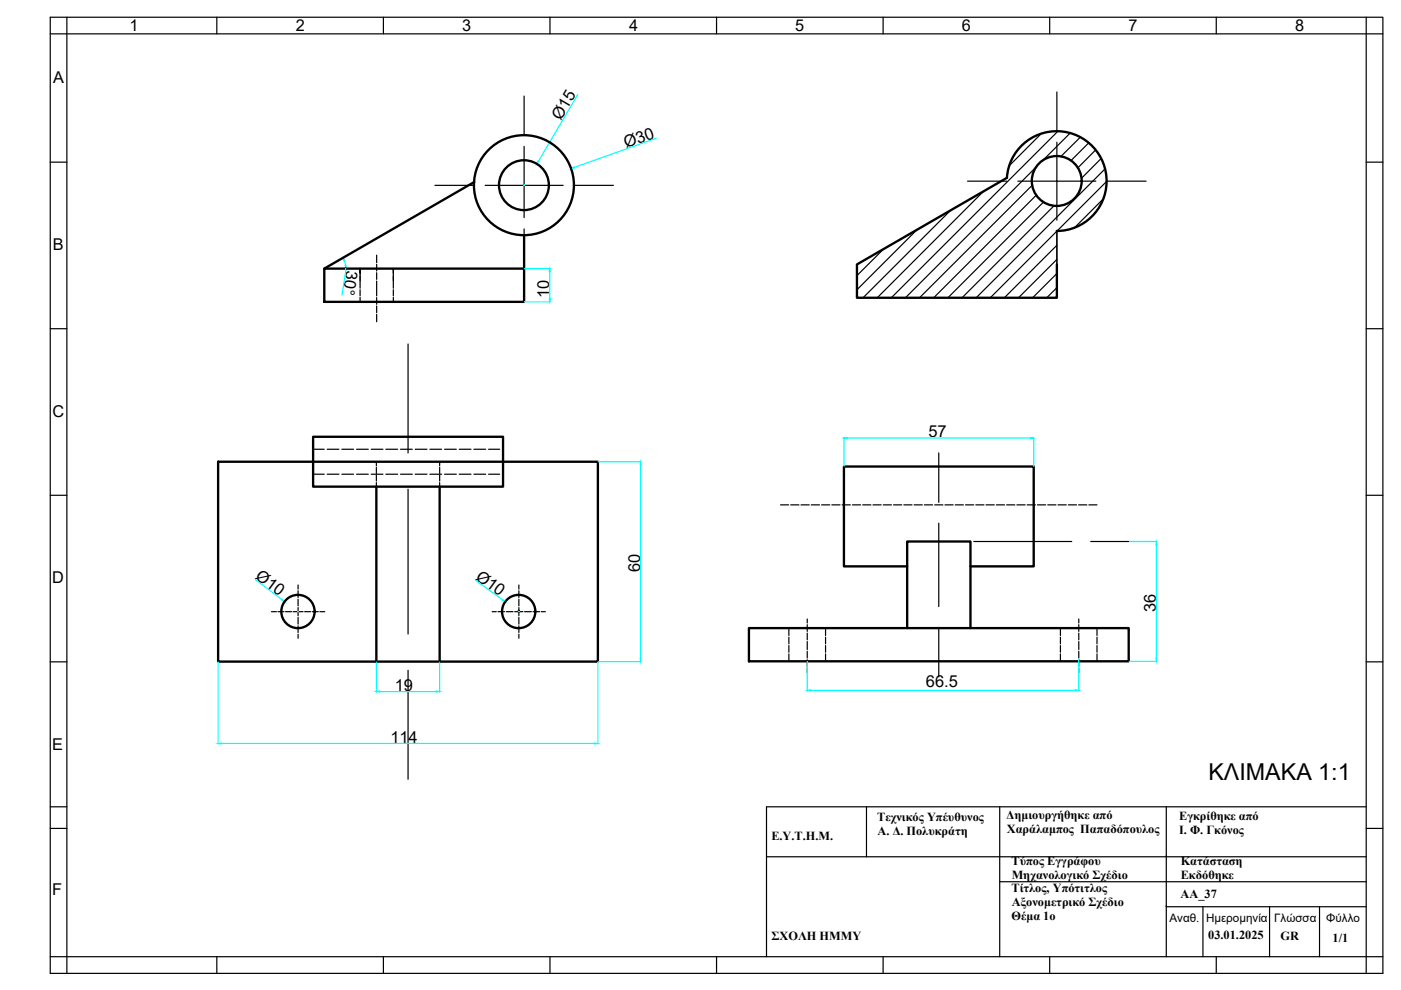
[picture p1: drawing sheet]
<svg xmlns="http://www.w3.org/2000/svg" width="297mm" height="210mm" viewBox="0 0 297 210" stroke-linecap="round" stroke-linejoin="round" font-family="sans-serif">
<!-- layer: 0 -->
<g fill="none" stroke="#000" stroke-width=".25">
<path d="M10.7 3.7h282.5v202.7h-282.5zM10.7 7.2h282.5M14.2 3.7v202.7M46 3.7v3.5M81.3 3.7v3.5M116.6 3.7v3.5M151.9 3.7v3.5M187.2 3.7v3.5M222.6 3.7v3.5M257.9 3.7v3.5M289.7 3.7v202.7M10.7 34.4h3.5"/>
<path d="M289.7 34.4h3.5M10.7 69.7h3.5M289.7 69.7h3.5M10.7 105h3.5M289.7 105h3.5M10.7 140.3h3.5M289.7 140.3h3.5M10.7 171.1h3.5M10.7 175.6h3.5M183.7 171.1v10.6M212 171.1v31.7M247.3 171.1v31.7"/>
<path d="M289.7 171.1h-127.2v31.7M289.7 175.6h3.5M162.5 181.7h127.2M212 186.9h77.7M247.3 192.2h42.4M255 192.2v10.6M269.2 192.2v10.6M279.8 192.2v10.6M10.7 202.8h282.5M46 202.8v3.6M81.3 202.8v3.6M116.6 202.8v3.6"/>
<path d="M151.9 202.8v3.6M187.2 202.8v3.6M222.6 202.8v3.6M257.9 202.8v3.6"/>
</g>
<path d="M247.3 192.2h.1M247.3 181.7h.1" fill="none" stroke="#000" stroke-width=".21"/>
<!-- layer: PDF9_PDF8_0 -->
<g fill="#0ff" stroke="#0ff" stroke-width=".21">
<path d="M171.2 146.4l.6-.1v.2z"/>
<path d="M228 146.3l.7 .1-.7 .1z"/>
<path d="M245.1 139.5h.2l-.1 .7z"/>
<path d="M245.2 114.8l.1 .7h-.2z"/>
<path d="M178.9 92.9l.7-.2v.3z"/>
<path d="M218.5 92.7l.7 .2-.7 .1z"/>
<path d="M114.1 34.1l.2 .1-.5 .5z"/>
<path d="M121.1 35.7l.6-.3 .1 .2z"/>
<path d="M73.2 56.3h.2l-.1 .7z"/>
<path d="M72.7 54.7l.4 .5-.2 .2z"/>
<path d="M116.4 63.3h.3l-.1 .7z"/>
<path d="M116.6 57l.1 .7h-.3z"/>
<path d="M59.9 127l.5 .6-.7-.4z"/>
<path d="M106.6 127.1l.6 .5-.7-.3z"/>
<path d="M79.8 146.6l.7-.1v.3z"/>
<path d="M92.5 146.5l.7 .1-.7 .2z"/>
<path d="M46.2 157.6l.8-.1v.2z"/>
<path d="M126.1 157.5l.7 .1-.7 .1z"/>
<path d="M135.7 139.6h.2l-.1 .7z"/>
<path d="M135.8 97.9l.1 .7h-.2z"/>
</g>
<g fill="none" stroke="#000" stroke-width=".5">
<path d="M100.6 38.6l-31.8 18.4M68.8 57h42.3v7h-42.3zM111.1 49.9v7.1M224 49a10.6 10.6 0 0 0 10.6-10.4 10.6 10.6 0 0 0-10.1-10.8 10.6 10.6 0 0 0-11 9.9l-31.8 18.4v7h42.4v-7M46.2 97.9h80.6v42.4h-80.6zM66.4 92.6h40.3v10.6h-40.3zM79.8 103.2v37.1M93.2 103.2v37.1M158.8 133.2h80.5v7h-80.5zM192.3 133.2v-18.4h13.5v18.4M192.3 120.1h-13.4v-21.2h40.3v21.2h-13.4"/>
<circle cx="111.1" cy="39.3" r="10.6"/>
<circle cx="111.1" cy="39.3" r="5.3"/>
<circle cx="224.1" cy="38.4" r="5.3"/>
<circle cx="63.2" cy="129.7" r="3.5"/>
<circle cx="110" cy="129.7" r="3.5"/>
</g>
<g fill="none" stroke="#000" stroke-width=".25">
<path d="M224.1 19.5v8.3M92.2 39.3h8.3M111.1 31v8.3h-8.2M111.1 20.4v8.2M119.4 39.3h-8.3v6.8M121.8 39.3h8.3M205.1 38.4h8.3M218.8 39.3l-23.8 23.8M219.7 35.4l-27.7 27.7M220.8 28.3l-6.8 6.8M224.1 30.1v8.3h-8.3M224.3 27.8l-35.3 35.3"/>
<path d="M226.9 28.2l-5.9 5.9M229.1 29.1l-4.2 4.1M230.9 30.3l-3.8 3.8M232.3 31.8l-3.8 3.8M232.3 38.4h-8.2v8.3M233.5 33.6l-4.2 4.2M234.3 35.8l-27.3 27.3M234.7 38.4l-24.7 24.7M234.7 38.4h8.3M76.3 57.9v-1v2.9M76.3 59.8v1.3M79.9 59.6v3.1"/>
<path d="M79.9 54.1v1.6M79.9 56v1.5M79.9 57.8v1.4M83.4 57.9v-1v2.9M83.4 59.8v1.3M111.1 48.5v6.9M187.3 52.8l-5.6 5.6M194.4 48.8l-12.7 12.6M201.5 44.7l-18.5 18.4M208.5 40.5l-22.5 22.6M219.7 41.4l-21.7 21.7M221.2 42.9l-20.2 20.2"/>
<path d="M223.4 43.7l-19.4 19.4M224.1 52l-11.2 11.1M224.1 55l-8.2 8.1M224.1 58l-5.2 5.1M224.1 49v8.3M234 42.1l-6.3 6.3M76.3 61.4v1.3M76.3 63v1M79.9 63.1v1.4M79.9 64.9v1.4M79.9 66.7v1.5M83.4 61.4v1.3"/>
<path d="M83.4 63v1M86.5 72.9v23.1M224.1 61l-2.2 2.1M66.4 95.3h2.3M69.4 95.3h2.5M72.5 95.3h2.5M75.6 95.3h2.5M78.7 95.3h2.5M79.8 97.9v.9M79.8 99.1v1.3M81.8 95.3h2.5M84.9 95.3h2.5"/>
<path d="M88 95.3h2.5M91.1 95.3h2.5M93.2 97.9v.9M93.2 99.1v1.3M94.3 95.3h2.4M97.4 95.3h2.5M100.5 95.3h2.5M103.6 95.3h2.3M199 96v10.5M66.4 100.5h2.3M69.4 100.5h2.5M72.5 100.5h2.5"/>
<path d="M75.6 100.5h2.5M78.7 100.5h2.5M79.8 100.7v1.3M79.8 102.3v.9M81.8 100.5h2.5M84.9 100.5h2.5M86.5 103.7v30.7M88 100.5h2.5M91.1 100.5h2.5M93.2 100.7v1.3M93.2 102.3v.9M94.3 100.5h2.4"/>
<path d="M97.4 100.5h2.5M100.5 100.5h2.5M103.6 100.5h2.3M165.5 107h1.7M167.6 107h1.8M169.8 107h1.8M172 107h1.8M174.2 107h1.7M176.4 107h1.7M178.5 107h1.8M180.7 107h1.8M182.9 107h1.7"/>
<path d="M185.1 107h1.7M187.3 107h1.7M189.4 107h1.8M191.6 107h1.8M193.8 107h1.7M196 107h1.7M198.2 107h1.7M199 110.9v17.7M200.3 107h1.8M202.5 107h1.8M204.7 107h1.7M206.5 114.8h20.7"/>
<path d="M206.9 107h1.7M209.1 107h1.7M211.2 107h1.8M213.4 107h1.8M215.6 107h1.7M217.8 107h1.7M220 107h1.7M222.1 107h1.8M224.3 107h1.8M226.5 107h1.7M228.7 107h1.7M230.9 107h1.7"/>
<path d="M231.3 114.8h8M57.5 129.7h1.1M58.9 129.7h1.3M60.5 129.7h1.3M62.1 129.7h2.2M63.2 128.8v1.7M63.2 124v.9M63.2 125.3v1.4M63.2 127v1.5M63.2 130.9v1.4M63.2 132.7v1.4M63.2 134.5v.8"/>
<path d="M64.6 129.7h1.3M66.2 129.7h1.3M67.8 129.7h1.1M104.3 129.7h.9M105.6 129.7h1.4M107.4 129.7h1.4M109.1 129.7h1.8M110 128.8v1.7M110 124v.9M110 125.3v1.4M110 127v1.5M110 130.9v1.4"/>
<path d="M110 132.7v1.4M110 134.5v.8M111.2 129.7h1.4M113 129.7h1.4M114.8 129.7h.8M167.3 133.2v1.5M167.3 135.1v1.4M167.3 136.9v1.4M167.3 138.6v1.6M171.2 136v1.7M171.2 131.2v.9M171.2 132.4v1.5"/>
<path d="M171.2 134.2v1.5M171.2 138.1v1.4M171.2 139.9v1.4M175 133.2v1.5M175 135.1v1.4M175 136.9v1.4M175 138.6v1.6M199 133v10.5M224.8 133.2v1.5M224.8 135.1v1.4M224.8 136.9v1.4M224.8 138.6v1.6"/>
<path d="M228.7 136v1.7M228.7 131.2v.9M228.7 132.4v1.5M228.7 134.2v1.5M228.7 138.1v1.4M228.7 139.9v1.4M232.6 133.2v1.5M232.6 135.1v1.4M232.6 136.9v1.4M232.6 138.6v1.6M86.5 142.1v23.1M171.2 141.7v.8"/>
<path d="M228.7 141.7v.8"/>
</g>
<circle cx="110" cy="129.7" r=".25" fill="#000"/>
<g fill="none" stroke="#0ff" stroke-width=".25">
<path d="M111.1 39.2h.1M111.2 39.3h-.1h.1M122.5 20l-8.3 14.1M139.1 29.3l-17.3 6.2M73 55.3l.3 .9M73.3 56.9l-.8 5.7M111.2 57h5.5M116.6 57.7v5.6M111.2 64h5.5M126.8 97.9h9.2M135.8 98.6v41M178.9 92.7v6.2"/>
<path d="M179.6 92.9h38.9M219.2 92.7v6.2M239.4 114.8h5.9M245.2 115.5v24M54.2 122.9l5.6 4.3M63.1 129.7h.2M63.2 129.6v.1M100.9 123l5.7 4.2M109.9 129.7h.2M110 129.6v.1M228.7 139.8v6.7M46.2 140.3v17.5"/>
<path d="M47 157.6h79.1M79.8 140.3v6.5M80.5 146.6h12M93.2 140.3v6.5M126.8 140.3v17.5M126.8 140.3h9.2M171.2 140.3v6.2M171.8 146.4h56.2M239.4 140.2h5.9"/>
</g>
<text font-size="4.9" x="256.2" y="165.4">ΚΛΙΜΑΚΑ 1:1</text>
<g font-size="3.5">
<text x="27.5" y="6.6">1</text>
<text x="62.7" y="6.6">2</text>
<text x="98" y="6.5">3</text>
<text x="133.4" y="6.5">4</text>
<text x="168.6" y="6.5">5</text>
<text x="203.9" y="6.5">6</text>
<text x="239.3" y="6.5">7</text>
<text x="274.6" y="6.5">8</text>
<text x="11.3" y="17.7">A</text>
<text x="118.9" y="25.7" transform="rotate(-59 118.9 25.7)">Ø15</text>
<text x="132.8" y="31.4" transform="rotate(-20 132.8 31.4)">Ø30</text>
<text x="11.2" y="53">B</text>
<text x="73.5" y="57.3" transform="rotate(99 73.5 57.3)">30°</text>
<text x="116.4" y="63.3" transform="rotate(-90 116.4 63.3)">10</text>
<text x="11.2" y="88.4">C</text>
<text x="196.8" y="92.7">57</text>
<text x="11.1" y="123.6">D</text>
<text x="54" y="122.6" transform="rotate(36 54 122.6)">Ø10</text>
<text x="100.7" y="122.7" transform="rotate(36 100.7 122.7)">Ø10</text>
<text x="135.7" y="121.2" transform="rotate(-90 135.7 121.2)">60</text>
<text x="245.1" y="129.7" transform="rotate(-90 245.1 129.7)">36</text>
<text x="83.7" y="146.5">19</text>
<text x="196.3" y="145.6">66.5</text>
<text x="11" y="158.9">E</text>
<text x="82.8" y="157.6">114</text>
<text x="11" y="189.7">F</text>
</g>
<g font-size="2.6">
<text x="213.4" y="173.6">Δημιουργήθηκε από</text>
<text x="250" y="173.8">Εγκρίθηκε από</text>
<text x="163.5" y="178.1">E.Y.T.H.M.</text>
<text x="186" y="174.1">Τεχνικός Υπέυθυνος</text>
<text x="186.1" y="177.1">Α. Δ. Πολυκράτη</text>
<text x="213.5" y="176.6">Χαράλαμπος Παπαδόπουλος</text>
<text x="250" y="176.8">Ι. Φ. Γκόνος</text>
<text x="214.5" y="183.4">Τύπος Εγγράφου</text>
<text x="250.3" y="183.4">Κατάσταση</text>
<text x="214.5" y="189.2">Τίτλος, Υπότιτλος</text>
<text x="214.5" y="186.4">Μηχανολογικό Σχέδιο</text>
<text x="250.3" y="190.5">AA_37</text>
<text x="250.3" y="186.4">Εκδόθηκε</text>
<text x="214.5" y="195.1">Θέμα 1ο</text>
<text x="214.5" y="192.1">Αξονομετρικό Σχέδιο</text>
<text x="163.6" y="199.3">ΣΧΟΛΗ ΗΜΜΥ</text>
<text x="256.2" y="199.2">03.01.2025</text>
<text x="271.5" y="199.4">GR</text>
<text x="282.5" y="199.7">1/1</text>
</g>
<g font-size="2.5">
<text x="248" y="195.6">Αναθ. Ημερομηνία Γλώσσα</text>
<text x="281.2" y="195.6">Φύλλο</text>
</g>
</svg>
